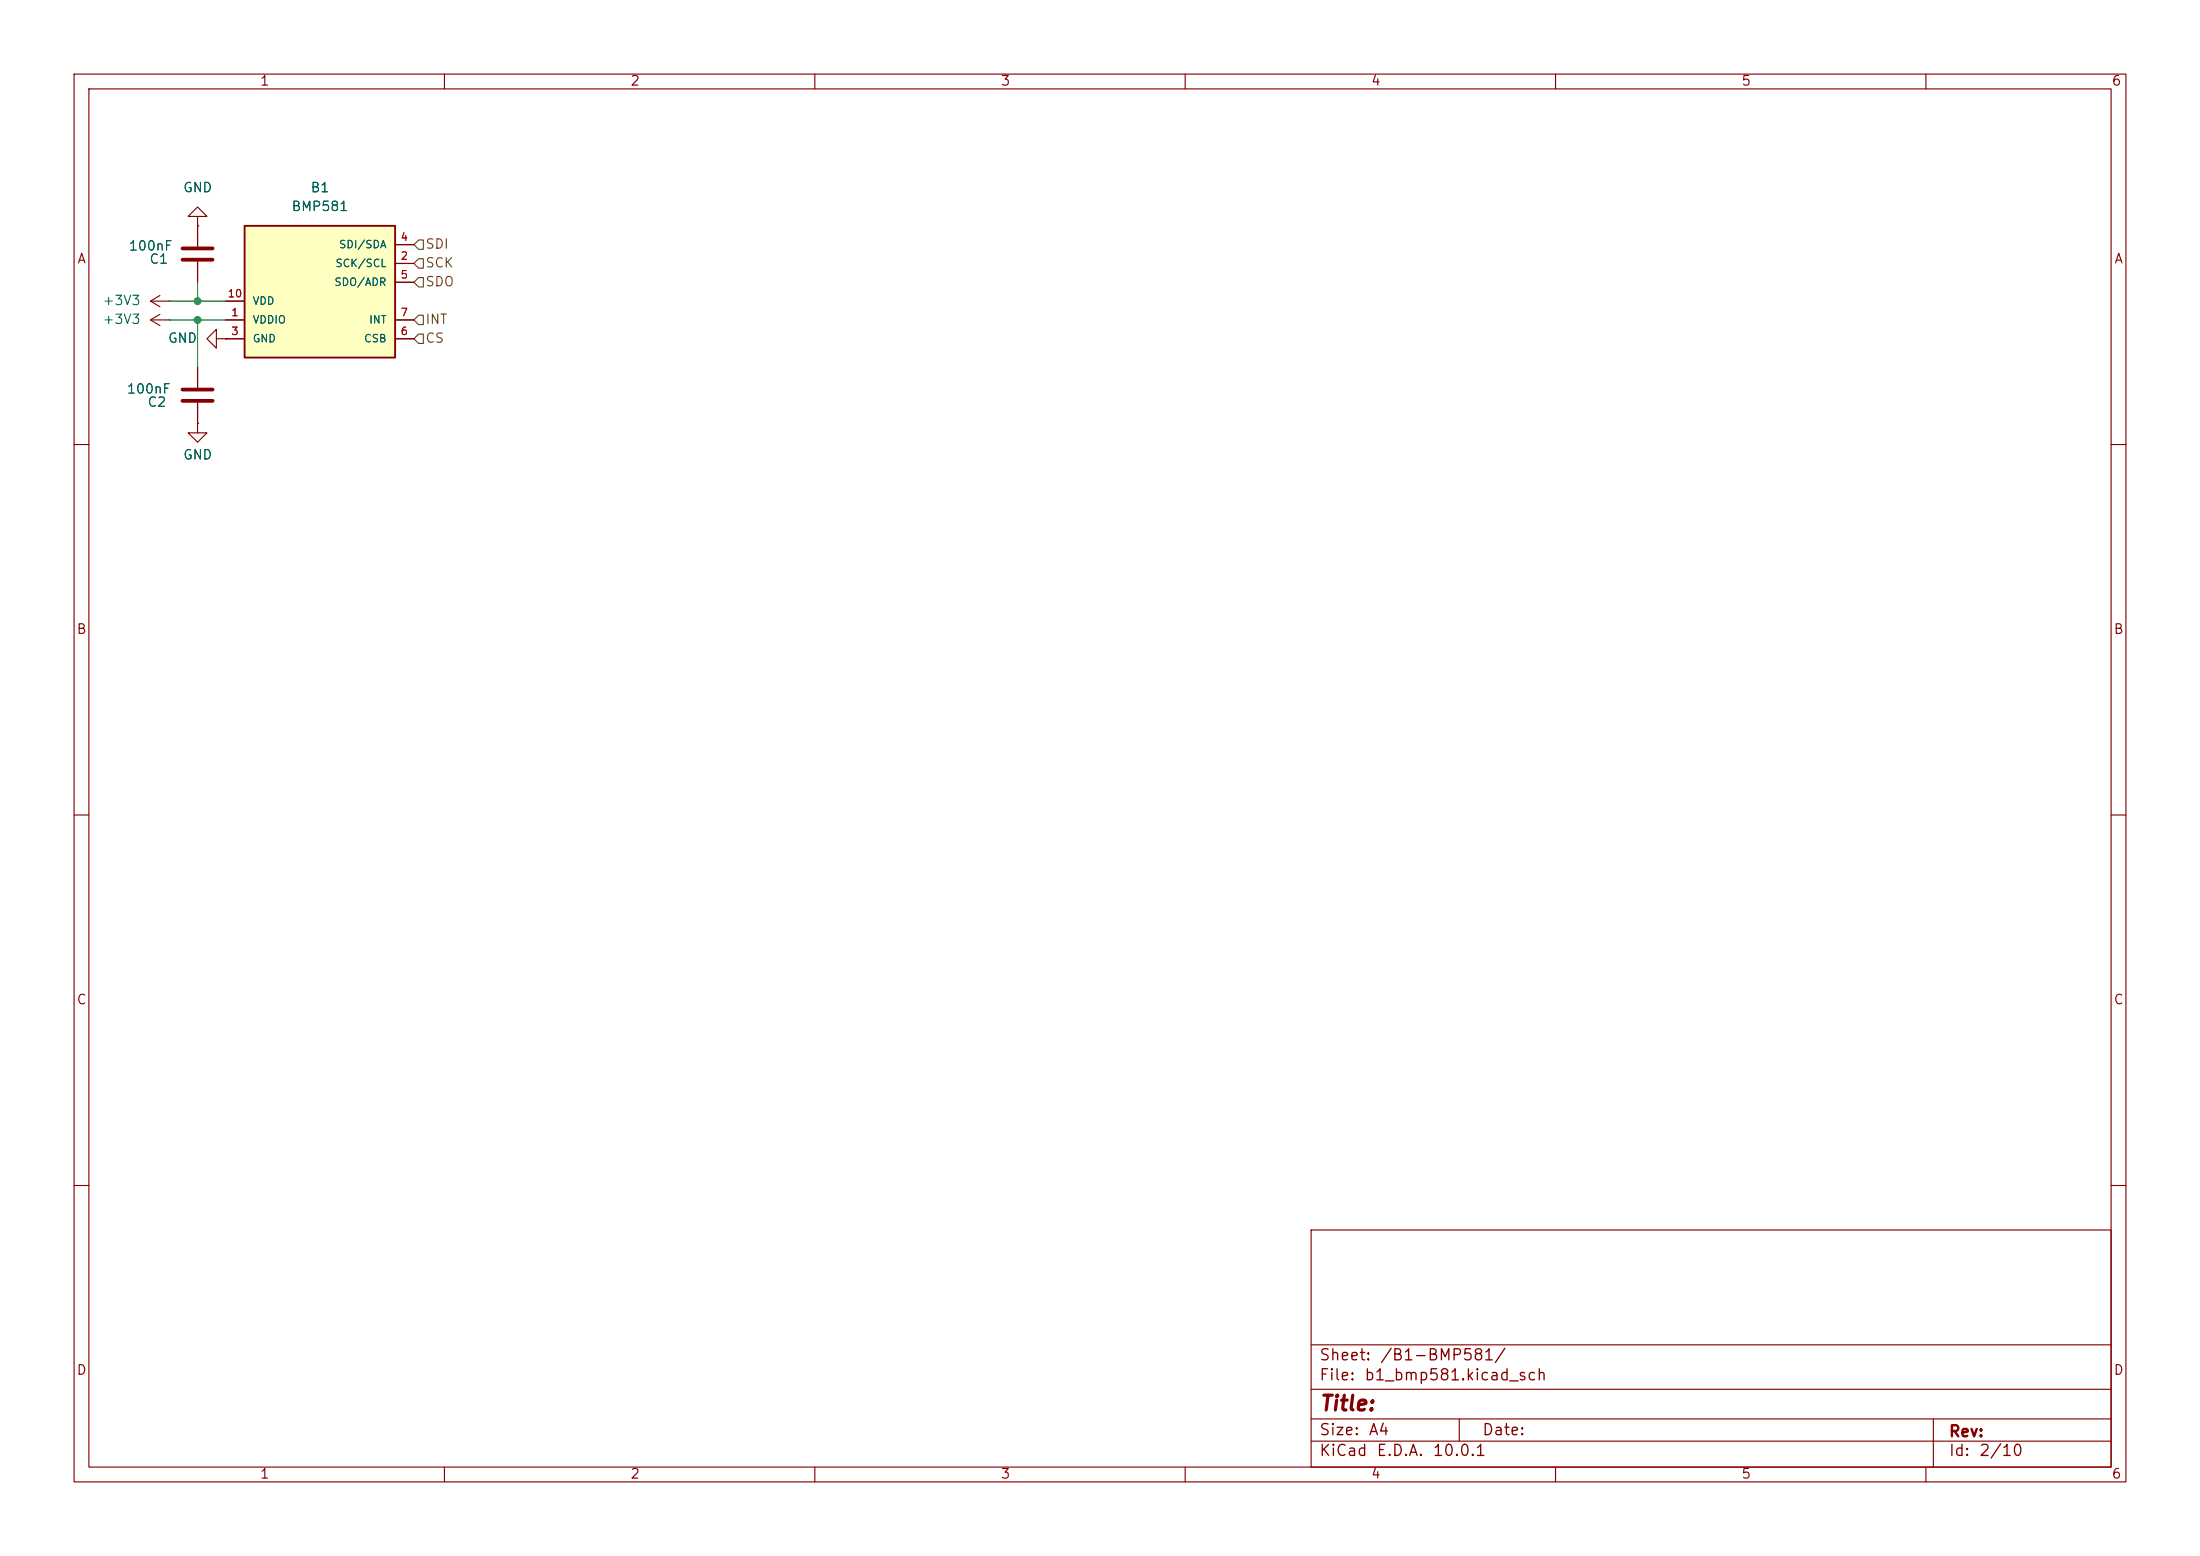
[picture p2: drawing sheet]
(kicad_sch
 (version 20260306)
 (generator "eeschema")
 (generator_version "10.0")
 (paper "A4")
 (lib_symbols
  (symbol "BMP581:BMP581"
   (pin_names
    (offset 1.016)) (exclude_from_sim no) (in_bom yes) (on_board yes)
   (in_pos_files yes)
   (duplicate_pin_numbers_are_jumpers no)
   (property "Reference" "U" (at -10.16 10.414 0) (show_name no) (do_not_autoplace no) (effects (font (size 1.27 1.27)) (justify left bottom)))
   (property "Value" "BMP581" (at -10.16 -10.16 0) (show_name no) (do_not_autoplace no) (effects (font (size 1.27 1.27)) (justify left bottom)))
   (property "Footprint" "BMP581:BMP581" (at 0 0 0) (show_name no) (do_not_autoplace no) (hide yes) (effects (font (size 1.27 1.27)) (justify bottom)))
   (property "Datasheet" "" (at 0 0 0) (show_name no) (do_not_autoplace no) (hide yes) (effects (font (size 1.27 1.27))))
   (property "Description" "Very small, low-power and low noise 24-bit absolute barometric pressure sensor. This digital, high-performance sensor is ideally suited for a wide range of altitude tracking applications and offers outstanding design flexibility" (at 0 0 0) (show_name no) (do_not_autoplace no) (hide yes) (effects (font (size 1.27 1.27)) (justify bottom)))
   (property "MF" "Bosch" (at 0 0 0) (show_name no) (do_not_autoplace no) (hide yes) (effects (font (size 1.27 1.27)) (justify bottom)))
   (property "Package" "None" (at 0 0 0) (show_name no) (do_not_autoplace no) (hide yes) (effects (font (size 1.27 1.27)) (justify bottom)))
   (property "Price" "None" (at 0 0 0) (show_name no) (do_not_autoplace no) (hide yes) (effects (font (size 1.27 1.27)) (justify bottom)))
   (property "PROD_ID" "IC-16798" (at 0 0 0) (show_name no) (do_not_autoplace no) (hide yes) (effects (font (size 1.27 1.27)) (justify bottom)))
   (property "SnapEDA_Link" "https://www.snapeda.com/parts/BMP581/Bosch/view-part/?ref=snap" (at 0 0 0) (show_name no) (do_not_autoplace no) (hide yes) (effects (font (size 1.27 1.27)) (justify bottom)))
   (property "MP" "BMP581" (at 0 0 0) (show_name no) (do_not_autoplace no) (hide yes) (effects (font (size 1.27 1.27)) (justify bottom)))
   (property "Purchase-URL" "https://www.snapeda.com/api/url_track_click_mouser/?unipart_id=10588762&manufacturer=Bosch&part_name=BMP581&search_term=None" (at 0 0 0) (show_name no) (do_not_autoplace no) (hide yes) (effects (font (size 1.27 1.27)) (justify bottom)))
   (property "Availability" "In Stock" (at 0 0 0) (show_name no) (do_not_autoplace no) (hide yes) (effects (font (size 1.27 1.27)) (justify bottom)))
   (property "Check_prices" "https://www.snapeda.com/parts/BMP581/Bosch/view-part/?ref=eda" (at 0 0 0) (show_name no) (do_not_autoplace no) (hide yes) (effects (font (size 1.27 1.27)) (justify bottom)))
   (symbol "BMP581_0_0"
    (rectangle (start -10.16 -7.62) (end 10.16 10.16) (stroke (width 0.254) (type default)) (fill (type background)))
    (pin power_in line (at -12.7 -2.54 0) (length 2.54) (name "VDDIO" (effects (font (size 1.016 1.016)))) (number "1" (effects (font (size 1.016 1.016)))))
    (pin bidirectional line (at 12.7 5.08 180) (length 2.54) (name "SCK/SCL" (effects (font (size 1.016 1.016)))) (number "2" (effects (font (size 1.016 1.016)))))
    (pin power_in line (at -12.7 -5.08 0) (length 2.54) (name "GND" (effects (font (size 1.016 1.016)))) (number "3" (effects (font (size 1.016 1.016)))))
    (pin bidirectional line (at 12.7 7.62 180) (length 2.54) (name "SDI/SDA" (effects (font (size 1.016 1.016)))) (number "4" (effects (font (size 1.016 1.016)))))
    (pin bidirectional line (at 12.7 2.54 180) (length 2.54) (name "SDO/ADR" (effects (font (size 1.016 1.016)))) (number "5" (effects (font (size 1.016 1.016)))))
    (pin input line (at 12.7 -5.08 180) (length 2.54) (name "CSB" (effects (font (size 1.016 1.016)))) (number "6" (effects (font (size 1.016 1.016)))))
    (pin output line (at 12.7 -2.54 180) (length 2.54) (name "INT" (effects (font (size 1.016 1.016)))) (number "7" (effects (font (size 1.016 1.016)))))
    (pin power_in line (at -12.7 -5.08 0) (length 2.54) (hide yes) (name "GND" (effects (font (size 1.016 1.016)))) (number "8" (effects (font (size 1.016 1.016)))))
    (pin power_in line (at -12.7 -5.08 0) (length 2.54) (hide yes) (name "GND" (effects (font (size 1.016 1.016)))) (number "9" (effects (font (size 1.016 1.016)))))
    (pin power_in line (at -12.7 0 0) (length 2.54) (name "VDD" (effects (font (size 1.016 1.016)))) (number "10" (effects (font (size 1.016 1.016))))))
   (embedded_fonts no))
  (symbol "Device:C"
   (pin_numbers (hide yes))
   (pin_names
    (offset 0.254)) (exclude_from_sim no) (in_bom yes) (on_board yes)
   (in_pos_files yes)
   (duplicate_pin_numbers_are_jumpers no)
   (property "Reference" "C" (at 0.635 2.54 0) (show_name no) (do_not_autoplace no) (effects (font (size 1.27 1.27)) (justify left)))
   (property "Value" "C" (at 0.635 -2.54 0) (show_name no) (do_not_autoplace no) (effects (font (size 1.27 1.27)) (justify left)))
   (property "Footprint" "" (at 0.9652 -3.81 0) (show_name no) (do_not_autoplace no) (hide yes) (effects (font (size 1.27 1.27))))
   (property "Datasheet" "" (at 0 0 0) (show_name no) (do_not_autoplace no) (hide yes) (effects (font (size 1.27 1.27))))
   (property "Description" "Unpolarized capacitor" (at 0 0 0) (show_name no) (do_not_autoplace no) (hide yes) (effects (font (size 1.27 1.27))))
   (symbol "C_0_1"
    (polyline (pts (xy -2.032 0.762) (xy 2.032 0.762)) (stroke (width 0.508) (type default)) (fill (type none)))
    (polyline (pts (xy -2.032 -0.762) (xy 2.032 -0.762)) (stroke (width 0.508) (type default)) (fill (type none))))
   (symbol "C_1_1"
    (pin passive line (at 0 3.81 270) (length 2.794) (name "" (effects (font (size 1.27 1.27)))) (number "1" (effects (font (size 1.27 1.27)))))
    (pin passive line (at 0 -3.81 90) (length 2.794) (name "" (effects (font (size 1.27 1.27)))) (number "2" (effects (font (size 1.27 1.27))))))
   (embedded_fonts no))
  (symbol "power:+3V3"
   (power global)
   (pin_numbers (hide yes))
   (pin_names
    (offset 0) (hide yes)) (exclude_from_sim no) (in_bom yes) (on_board yes)
   (in_pos_files yes)
   (duplicate_pin_numbers_are_jumpers no)
   (property "Reference" "#PWR" (at 0 -3.81 0) (show_name no) (do_not_autoplace no) (hide yes) (effects (font (size 1.27 1.27))))
   (property "Value" "+3V3" (at 0 3.556 0) (show_name no) (do_not_autoplace no) (effects (font (size 1.27 1.27))))
   (property "Footprint" "" (at 0 0 0) (show_name no) (do_not_autoplace no) (hide yes) (effects (font (size 1.27 1.27))))
   (property "Datasheet" "" (at 0 0 0) (show_name no) (do_not_autoplace no) (hide yes) (effects (font (size 1.27 1.27))))
   (property "Description" "Power symbol creates a global label with name \"+3V3\"" (at 0 0 0) (show_name no) (do_not_autoplace no) (hide yes) (effects (font (size 1.27 1.27))))
   (symbol "+3V3_0_1"
    (polyline (pts (xy -0.762 1.27) (xy 0 2.54)) (stroke (width 0) (type default)) (fill (type none)))
    (polyline (pts (xy 0 2.54) (xy 0.762 1.27)) (stroke (width 0) (type default)) (fill (type none)))
    (polyline (pts (xy 0 0) (xy 0 2.54)) (stroke (width 0) (type default)) (fill (type none))))
   (symbol "+3V3_1_1"
    (pin power_in line (at 0 0 90) (length 0) (name "" (effects (font (size 1.27 1.27)))) (number "1" (effects (font (size 1.27 1.27))))))
   (embedded_fonts no))
  (symbol "power:GND"
   (power global)
   (pin_numbers (hide yes))
   (pin_names
    (offset 0) (hide yes)) (exclude_from_sim no) (in_bom yes) (on_board yes)
   (in_pos_files yes)
   (duplicate_pin_numbers_are_jumpers no)
   (property "Reference" "#PWR" (at 0 -6.35 0) (show_name no) (do_not_autoplace no) (hide yes) (effects (font (size 1.27 1.27))))
   (property "Value" "GND" (at 0 -3.81 0) (show_name no) (do_not_autoplace no) (effects (font (size 1.27 1.27))))
   (property "Footprint" "" (at 0 0 0) (show_name no) (do_not_autoplace no) (hide yes) (effects (font (size 1.27 1.27))))
   (property "Datasheet" "" (at 0 0 0) (show_name no) (do_not_autoplace no) (hide yes) (effects (font (size 1.27 1.27))))
   (property "Description" "Power symbol creates a global label with name \"GND\" , ground" (at 0 0 0) (show_name no) (do_not_autoplace no) (hide yes) (effects (font (size 1.27 1.27))))
   (symbol "GND_0_1"
    (polyline (pts (xy 0 0) (xy 0 -1.27) (xy 1.27 -1.27) (xy 0 -2.54) (xy -1.27 -1.27) (xy 0 -1.27)) (stroke (width 0) (type default)) (fill (type none))))
   (symbol "GND_1_1"
    (pin power_in line (at 0 0 270) (length 0) (name "" (effects (font (size 1.27 1.27)))) (number "1" (effects (font (size 1.27 1.27))))))
   (embedded_fonts no)))
 (junction
  (at 26.67 43.18)
  (diameter 0)
  (color 0 0 0 0))
 (junction
  (at 26.67 40.64)
  (diameter 0)
  (color 0 0 0 0))
 (wire
  (pts (xy 26.67 43.18) (xy 26.67 49.53))
  (stroke (width 0) (type default)))
 (wire
  (pts (xy 22.86 40.64) (xy 26.67 40.64))
  (stroke (width 0) (type default)))
 (wire
  (pts (xy 26.67 43.18) (xy 30.48 43.18))
  (stroke (width 0) (type default)))
 (wire
  (pts (xy 22.86 43.18) (xy 26.67 43.18))
  (stroke (width 0) (type default)))
 (wire
  (pts (xy 26.67 38.1) (xy 26.67 40.64))
  (stroke (width 0) (type default)))
 (wire
  (pts (xy 26.67 40.64) (xy 30.48 40.64))
  (stroke (width 0) (type default)))
 (hierarchical_label "SDO"
  (shape input)
  (at 55.88 38.1 0)
  (effects (font (size 1.27 1.27)) (justify left)))
 (hierarchical_label "SDI"
  (shape input)
  (at 55.88 33.02 0)
  (effects (font (size 1.27 1.27)) (justify left)))
 (hierarchical_label "INT"
  (shape input)
  (at 55.88 43.18 0)
  (effects (font (size 1.27 1.27)) (justify left)))
 (hierarchical_label "SCK"
  (shape input)
  (at 55.88 35.56 0)
  (effects (font (size 1.27 1.27)) (justify left)))
 (hierarchical_label "CS"
  (shape input)
  (at 55.88 45.72 0)
  (effects (font (size 1.27 1.27)) (justify left)))
 (symbol
  (lib_id "power:GND")
  (at 30.48 45.72 270)
  (unit 1)
  (body_style 1)
  (exclude_from_sim no)
  (in_bom yes)
  (on_board yes)
  (in_pos_files yes)
  (dnp no)
  (fields_autoplaced yes)
  (property "Reference" "#PWR055" (at 24.13 45.72 0) (hide yes) (show_name no) (do_not_autoplace no) (effects (font (size 1.27 1.27))))
  (property "Value" "GND" (at 26.67 45.7199 90) (show_name no) (do_not_autoplace no) (effects (font (size 1.27 1.27)) (justify right)))
  (property "Footprint" "" (at 30.48 45.72 0) (hide yes) (show_name no) (do_not_autoplace no) (effects (font (size 1.27 1.27))))
  (property "Datasheet" "" (at 30.48 45.72 0) (hide yes) (show_name no) (do_not_autoplace no) (effects (font (size 1.27 1.27))))
  (property "Description" "Power symbol creates a global label with name \"GND\" , ground" (at 30.48 45.72 0) (hide yes) (show_name no) (do_not_autoplace no) (effects (font (size 1.27 1.27))))
  (pin "1"))
 (symbol
  (lib_id "Device:C")
  (at 26.67 34.29 180)
  (unit 1)
  (body_style 1)
  (exclude_from_sim no)
  (in_bom yes)
  (on_board yes)
  (in_pos_files yes)
  (dnp no)
  (property "Reference" "C1" (at 20.066 35.052 0) (show_name no) (do_not_autoplace no) (effects (font (size 1.27 1.27)) (justify right)))
  (property "Value" "100nF" (at 17.272 33.274 0) (show_name no) (do_not_autoplace no) (effects (font (size 1.27 1.27)) (justify right)))
  (property "Footprint" "Capacitor_SMD:C_0201_0603Metric" (at 25.7048 30.48 0) (hide yes) (show_name no) (do_not_autoplace no) (effects (font (size 1.27 1.27))))
  (property "Datasheet" "" (at 26.67 34.29 0) (hide yes) (show_name no) (do_not_autoplace no) (effects (font (size 1.27 1.27))))
  (property "Description" "Unpolarized capacitor" (at 26.67 34.29 0) (hide yes) (show_name no) (do_not_autoplace no) (effects (font (size 1.27 1.27))))
  (pin "1")
  (pin "2"))
 (symbol
  (lib_id "power:+3V3")
  (at 22.86 43.18 90)
  (unit 1)
  (body_style 1)
  (exclude_from_sim no)
  (in_bom yes)
  (on_board yes)
  (in_pos_files yes)
  (dnp no)
  (fields_autoplaced yes)
  (property "Reference" "#PWR059" (at 26.67 43.18 0) (hide yes) (show_name no) (do_not_autoplace no) (effects (font (size 1.27 1.27))))
  (property "Value" "+3V3" (at 19.05 43.1799 90) (show_name no) (do_not_autoplace no) (effects (font (size 1.27 1.27)) (justify left)))
  (property "Footprint" "" (at 22.86 43.18 0) (hide yes) (show_name no) (do_not_autoplace no) (effects (font (size 1.27 1.27))))
  (property "Datasheet" "" (at 22.86 43.18 0) (hide yes) (show_name no) (do_not_autoplace no) (effects (font (size 1.27 1.27))))
  (property "Description" "Power symbol creates a global label with name \"+3V3\"" (at 22.86 43.18 0) (hide yes) (show_name no) (do_not_autoplace no) (effects (font (size 1.27 1.27))))
  (pin "1"))
 (symbol
  (lib_id "power:GND")
  (at 26.67 57.15 0)
  (unit 1)
  (body_style 1)
  (exclude_from_sim no)
  (in_bom yes)
  (on_board yes)
  (in_pos_files yes)
  (dnp no)
  (property "Reference" "#PWR058" (at 26.67 63.5 0) (hide yes) (show_name no) (do_not_autoplace no) (effects (font (size 1.27 1.27))))
  (property "Value" "GND" (at 26.67 61.468 0) (show_name no) (do_not_autoplace no) (effects (font (size 1.27 1.27))))
  (property "Footprint" "" (at 26.67 57.15 0) (hide yes) (show_name no) (do_not_autoplace no) (effects (font (size 1.27 1.27))))
  (property "Datasheet" "" (at 26.67 57.15 0) (hide yes) (show_name no) (do_not_autoplace no) (effects (font (size 1.27 1.27))))
  (property "Description" "Power symbol creates a global label with name \"GND\" , ground" (at 26.67 57.15 0) (hide yes) (show_name no) (do_not_autoplace no) (effects (font (size 1.27 1.27))))
  (pin "1"))
 (symbol
  (lib_id "BMP581:BMP581")
  (at 43.18 40.64 0)
  (unit 1)
  (body_style 1)
  (exclude_from_sim no)
  (in_bom yes)
  (on_board yes)
  (in_pos_files yes)
  (dnp no)
  (fields_autoplaced yes)
  (property "Reference" "B1" (at 43.18 25.4 0) (show_name no) (do_not_autoplace no) (effects (font (size 1.27 1.27))))
  (property "Value" "BMP581" (at 43.18 27.94 0) (show_name no) (do_not_autoplace no) (effects (font (size 1.27 1.27))))
  (property "Footprint" "BMP581:BMP581" (at 43.18 40.64 0) (hide yes) (show_name no) (do_not_autoplace no) (effects (font (size 1.27 1.27)) (justify bottom)))
  (property "Datasheet" "" (at 43.18 40.64 0) (hide yes) (show_name no) (do_not_autoplace no) (effects (font (size 1.27 1.27))))
  (property "Description" "Very small, low-power and low noise 24-bit absolute barometric pressure sensor. This digital, high-performance sensor is ideally suited for a wide range of altitude tracking applications and offers outstanding design flexibility" (at 43.18 40.64 0) (hide yes) (show_name no) (do_not_autoplace no) (effects (font (size 1.27 1.27)) (justify bottom)))
  (property "MF" "Bosch" (at 43.18 40.64 0) (hide yes) (show_name no) (do_not_autoplace no) (effects (font (size 1.27 1.27)) (justify bottom)))
  (property "Package" "None" (at 43.18 40.64 0) (hide yes) (show_name no) (do_not_autoplace no) (effects (font (size 1.27 1.27)) (justify bottom)))
  (property "Price" "None" (at 43.18 40.64 0) (hide yes) (show_name no) (do_not_autoplace no) (effects (font (size 1.27 1.27)) (justify bottom)))
  (property "PROD_ID" "IC-16798" (at 43.18 40.64 0) (hide yes) (show_name no) (do_not_autoplace no) (effects (font (size 1.27 1.27)) (justify bottom)))
  (property "SnapEDA_Link" "https://www.snapeda.com/parts/BMP581/Bosch/view-part/?ref=snap" (at 43.18 40.64 0) (hide yes) (show_name no) (do_not_autoplace no) (effects (font (size 1.27 1.27)) (justify bottom)))
  (property "MP" "BMP581" (at 43.18 40.64 0) (hide yes) (show_name no) (do_not_autoplace no) (effects (font (size 1.27 1.27)) (justify bottom)))
  (property "Purchase-URL" "https://www.snapeda.com/api/url_track_click_mouser/?unipart_id=10588762&manufacturer=Bosch&part_name=BMP581&search_term=None" (at 43.18 40.64 0) (hide yes) (show_name no) (do_not_autoplace no) (effects (font (size 1.27 1.27)) (justify bottom)))
  (property "Availability" "In Stock" (at 43.18 40.64 0) (hide yes) (show_name no) (do_not_autoplace no) (effects (font (size 1.27 1.27)) (justify bottom)))
  (property "Check_prices" "https://www.snapeda.com/parts/BMP581/Bosch/view-part/?ref=eda" (at 43.18 40.64 0) (hide yes) (show_name no) (do_not_autoplace no) (effects (font (size 1.27 1.27)) (justify bottom)))
  (pin "7")
  (pin "8")
  (pin "9")
  (pin "10")
  (pin "6")
  (pin "5")
  (pin "4")
  (pin "3")
  (pin "2")
  (pin "1"))
 (symbol
  (lib_id "Device:C")
  (at 26.67 53.34 180)
  (unit 1)
  (body_style 1)
  (exclude_from_sim no)
  (in_bom yes)
  (on_board yes)
  (in_pos_files yes)
  (dnp no)
  (property "Reference" "C2" (at 19.812 54.356 0) (show_name no) (do_not_autoplace no) (effects (font (size 1.27 1.27)) (justify right)))
  (property "Value" "100nF" (at 17.018 52.578 0) (show_name no) (do_not_autoplace no) (effects (font (size 1.27 1.27)) (justify right)))
  (property "Footprint" "Capacitor_SMD:C_0201_0603Metric" (at 25.7048 49.53 0) (hide yes) (show_name no) (do_not_autoplace no) (effects (font (size 1.27 1.27))))
  (property "Datasheet" "" (at 26.67 53.34 0) (hide yes) (show_name no) (do_not_autoplace no) (effects (font (size 1.27 1.27))))
  (property "Description" "Unpolarized capacitor" (at 26.67 53.34 0) (hide yes) (show_name no) (do_not_autoplace no) (effects (font (size 1.27 1.27))))
  (pin "1")
  (pin "2"))
 (symbol
  (lib_id "power:GND")
  (at 26.67 30.48 180)
  (unit 1)
  (body_style 1)
  (exclude_from_sim no)
  (in_bom yes)
  (on_board yes)
  (in_pos_files yes)
  (dnp no)
  (fields_autoplaced yes)
  (property "Reference" "#PWR057" (at 26.67 24.13 0) (hide yes) (show_name no) (do_not_autoplace no) (effects (font (size 1.27 1.27))))
  (property "Value" "GND" (at 26.67 25.4 0) (show_name no) (do_not_autoplace no) (effects (font (size 1.27 1.27))))
  (property "Footprint" "" (at 26.67 30.48 0) (hide yes) (show_name no) (do_not_autoplace no) (effects (font (size 1.27 1.27))))
  (property "Datasheet" "" (at 26.67 30.48 0) (hide yes) (show_name no) (do_not_autoplace no) (effects (font (size 1.27 1.27))))
  (property "Description" "Power symbol creates a global label with name \"GND\" , ground" (at 26.67 30.48 0) (hide yes) (show_name no) (do_not_autoplace no) (effects (font (size 1.27 1.27))))
  (pin "1"))
 (symbol
  (lib_id "power:+3V3")
  (at 22.86 40.64 90)
  (unit 1)
  (body_style 1)
  (exclude_from_sim no)
  (in_bom yes)
  (on_board yes)
  (in_pos_files yes)
  (dnp no)
  (fields_autoplaced yes)
  (property "Reference" "#PWR056" (at 26.67 40.64 0) (hide yes) (show_name no) (do_not_autoplace no) (effects (font (size 1.27 1.27))))
  (property "Value" "+3V3" (at 19.05 40.6399 90) (show_name no) (do_not_autoplace no) (effects (font (size 1.27 1.27)) (justify left)))
  (property "Footprint" "" (at 22.86 40.64 0) (hide yes) (show_name no) (do_not_autoplace no) (effects (font (size 1.27 1.27))))
  (property "Datasheet" "" (at 22.86 40.64 0) (hide yes) (show_name no) (do_not_autoplace no) (effects (font (size 1.27 1.27))))
  (property "Description" "Power symbol creates a global label with name \"+3V3\"" (at 22.86 40.64 0) (hide yes) (show_name no) (do_not_autoplace no) (effects (font (size 1.27 1.27))))
  (pin "1")))
